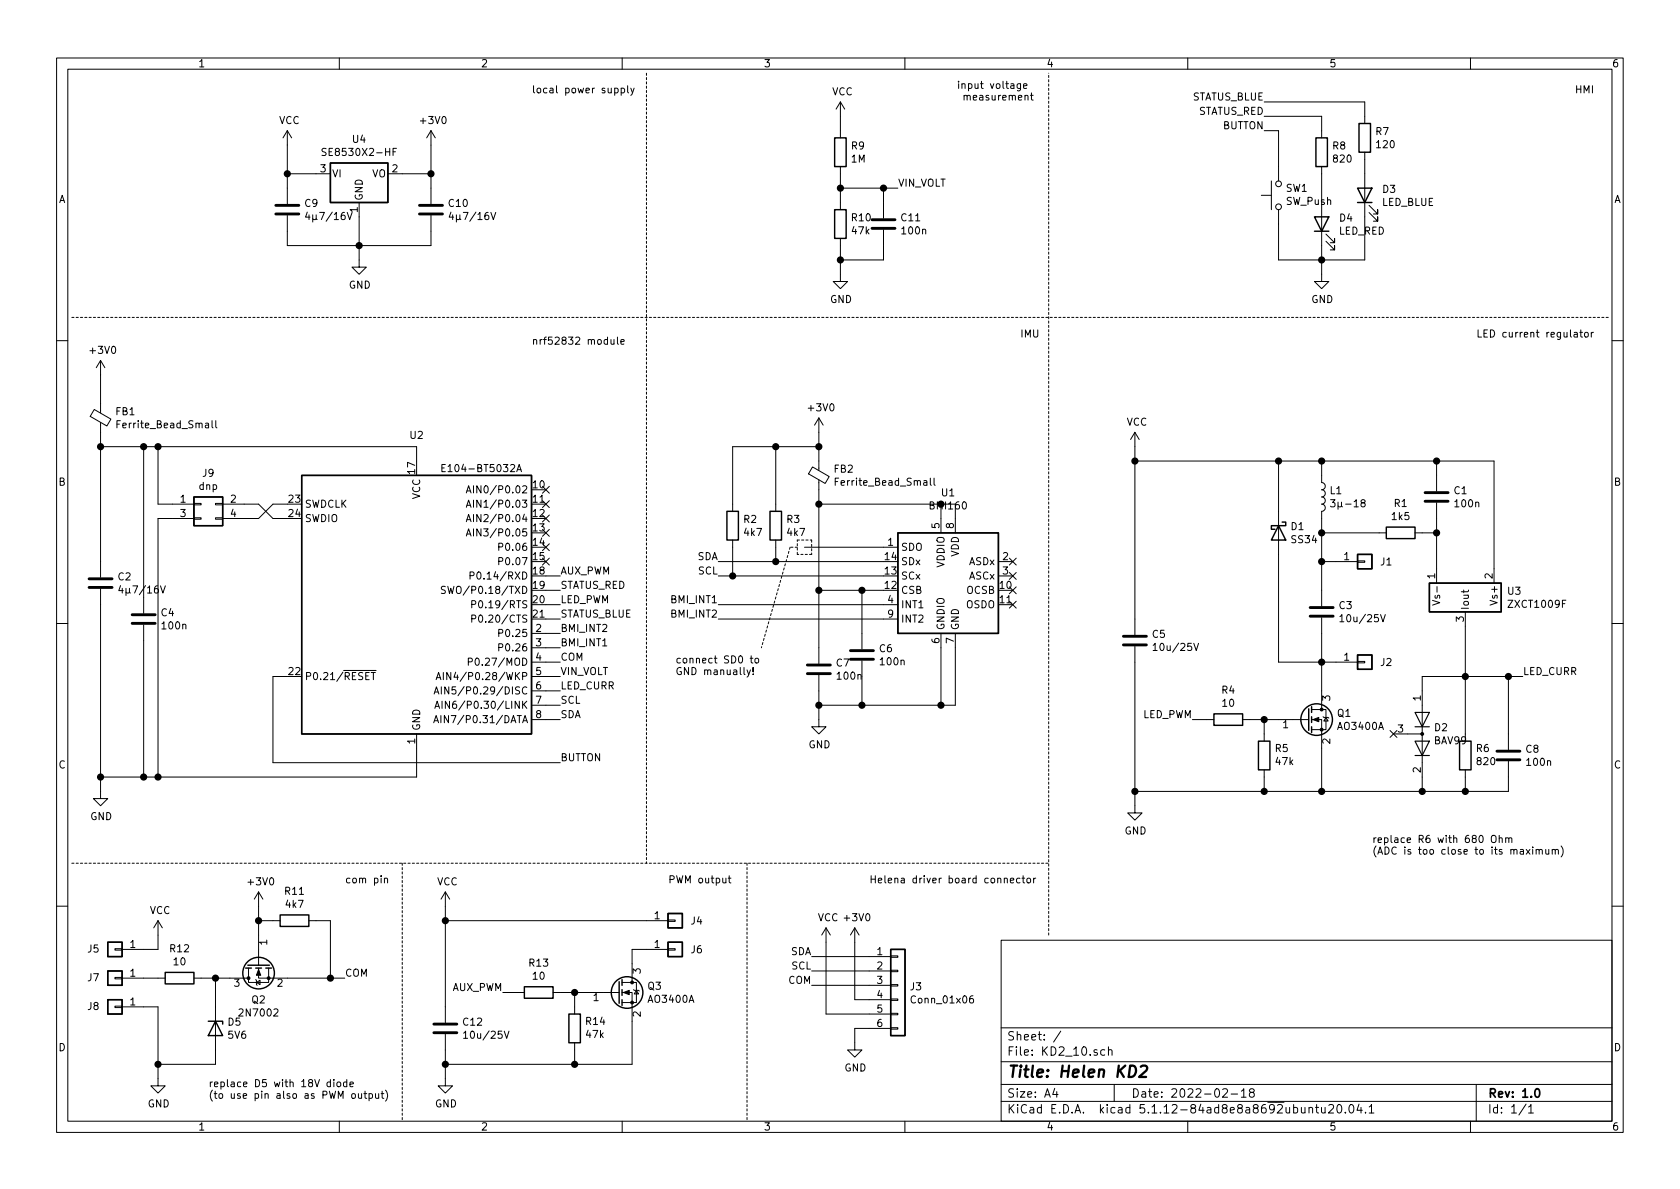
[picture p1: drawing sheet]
EESchema Schematic File Version 4
EELAYER 30 0
EELAYER END
$Descr A4 11693 8268
encoding utf-8
Sheet 1 1
Title "Helen KD2"
Date "2022-02-18"
Rev "1.0"
Comp ""
Comment1 ""
Comment2 ""
Comment3 ""
Comment4 ""
$EndDescr
$Comp
L Sensor_Motion:BMI160 U1
U 1 1
P 6650 4000
F 0 "U1" H 6600 4581 50  0000 C CNN
F 1 "BMI160" H 6600 4490 50  0000 C CNN
F 2 "Package_LGA:Bosch_LGA-14_3x2.5mm_P0.5mm" H 6650 4000 50  0001 C CNN
F 3 "https://ae-bst.resource.bosch.com/media/_tech/media/datasheets/BST-BMI160-DS000.pdf" H 5950 4850 50  0001 C CNN
F 4 "LGA-14" H 6650 4000 50  0001 C CNN "JLC"
F 5 "C94021" H 6650 4000 50  0001 C CNN "LCSC"
	1    6650 4000
	1    0    0    -1  
$EndComp
$Comp
L Switch:SW_Push SW1
U 1 1
P 8900 1350
F 0 "SW1" V 8946 1302 50  0000 R CNN
F 1 "SW_Push" V 8855 1302 50  0000 R CNN
F 2 "rt_button:JTP-1138EM" H 8900 1550 50  0001 C CNN
F 3 "~" H 8900 1550 50  0001 C CNN
F 4 "TASTER 9316" H 8900 1350 50  0001 C CNN "Reichelt"
F 5 "SMD-4_6.0x6.0x4.5P" H 8900 1350 50  0001 C CNN "JLC"
F 6 "C381064" H 8900 1350 50  0001 C CNN "LCSC"
	1    8900 1350
	0    -1   -1   0   
$EndComp
$Comp
L Regulator_Linear:MCP1703A-3302_SOT23 U4
U 1 1
P 2500 1200
F 0 "U4" H 2500 1442 50  0000 C CNN
F 1 "SE8530X2-HF" H 2500 1351 50  0000 C CNN
F 2 "drv:SOT-23_MCP1703" H 2500 1400 50  0001 C CNN
F 3 "http://ww1.microchip.com/downloads/en/DeviceDoc/20005122B.pdf" H 2500 1150 50  0001 C CNN
F 4 "MCP 1703T-3302E" H 2500 1200 50  0001 C CNN "Reichelt"
F 5 "SOT-23-3" H 2500 1200 50  0001 C CNN "JLC"
F 6 "C115014" H 2500 1200 50  0001 C CNN "LCSC"
	1    2500 1200
	1    0    0    -1  
$EndComp
$Comp
L Device:C C9
U 1 1
P 2000 1450
F 0 "C9" H 2115 1496 50  0000 L CNN
F 1 "4µ7/16V" H 2115 1405 50  0000 L CNN
F 2 "Capacitor_SMD:C_0603_1608Metric" H 2038 1300 50  0001 C CNN
F 3 "~" H 2000 1450 50  0001 C CNN
F 4 "0603" H 2000 1450 50  0001 C CNN "JLC"
F 5 "C19666" H 2000 1450 50  0001 C CNN "LCSC"
F 6 "X5R-G0603 2,2/16" H 2000 1450 50  0001 C CNN "Reichelt"
	1    2000 1450
	1    0    0    -1  
$EndComp
$Comp
L Device:C C10
U 1 1
P 3000 1450
F 0 "C10" H 3115 1496 50  0000 L CNN
F 1 "4µ7/16V" H 3115 1405 50  0000 L CNN
F 2 "Capacitor_SMD:C_0603_1608Metric" H 3038 1300 50  0001 C CNN
F 3 "~" H 3000 1450 50  0001 C CNN
F 4 "0603" H 3000 1450 50  0001 C CNN "JLC"
F 5 "C19666" H 3000 1450 50  0001 C CNN "LCSC"
F 6 "X5R-G0603 2,2/16" H 3000 1450 50  0001 C CNN "Reichelt"
	1    3000 1450
	1    0    0    -1  
$EndComp
$Comp
L power:GND #PWR011
U 1 1
P 2500 1800
F 0 "#PWR011" H 2500 1550 50  0001 C CNN
F 1 "GND" H 2505 1627 50  0000 C CNN
F 2 "" H 2500 1800 50  0001 C CNN
F 3 "" H 2500 1800 50  0001 C CNN
	1    2500 1800
	1    0    0    -1  
$EndComp
Wire Wire Line
	2200 1200 2000 1200
Wire Wire Line
	2000 1200 2000 1300
Wire Wire Line
	2000 1600 2000 1700
Wire Wire Line
	2000 1700 2500 1700
Wire Wire Line
	2500 1700 2500 1500
Wire Wire Line
	2500 1800 2500 1700
Connection ~ 2500 1700
Wire Wire Line
	2500 1700 3000 1700
Wire Wire Line
	3000 1700 3000 1600
Wire Wire Line
	3000 1200 2800 1200
Wire Wire Line
	3000 1300 3000 1200
$Comp
L power:VCC #PWR08
U 1 1
P 2000 1000
F 0 "#PWR08" H 2000 850 50  0001 C CNN
F 1 "VCC" H 2015 1173 50  0000 C CNN
F 2 "" H 2000 1000 50  0001 C CNN
F 3 "" H 2000 1000 50  0001 C CNN
	1    2000 1000
	1    0    0    -1  
$EndComp
$Comp
L power:+3V0 #PWR09
U 1 1
P 3000 1000
F 0 "#PWR09" H 3000 850 50  0001 C CNN
F 1 "+3V0" H 3015 1173 50  0000 C CNN
F 2 "" H 3000 1000 50  0001 C CNN
F 3 "" H 3000 1000 50  0001 C CNN
	1    3000 1000
	1    0    0    -1  
$EndComp
Wire Wire Line
	3000 1000 3000 1200
Connection ~ 3000 1200
Wire Wire Line
	2000 1000 2000 1200
Connection ~ 2000 1200
$Comp
L power:GND #PWR05
U 1 1
P 700 5500
F 0 "#PWR05" H 700 5250 50  0001 C CNN
F 1 "GND" H 705 5327 50  0000 C CNN
F 2 "" H 700 5500 50  0001 C CNN
F 3 "" H 700 5500 50  0001 C CNN
	1    700  5500
	1    0    0    -1  
$EndComp
$Comp
L Device:C C2
U 1 1
P 700 4050
F 0 "C2" H 815 4096 50  0000 L CNN
F 1 "4µ7/16V" H 815 4005 50  0000 L CNN
F 2 "Capacitor_SMD:C_0603_1608Metric" H 738 3900 50  0001 C CNN
F 3 "~" H 700 4050 50  0001 C CNN
F 4 "0603" H 700 4050 50  0001 C CNN "JLC"
F 5 "C19666" H 700 4050 50  0001 C CNN "LCSC"
F 6 "X5R-G0603 2,2/16" H 700 4050 50  0001 C CNN "Reichelt"
	1    700  4050
	1    0    0    -1  
$EndComp
$Comp
L Device:C C4
U 1 1
P 1000 4300
F 0 "C4" H 1115 4346 50  0000 L CNN
F 1 "100n" H 1115 4255 50  0000 L CNN
F 2 "Capacitor_SMD:C_0603_1608Metric" H 1038 4150 50  0001 C CNN
F 3 "~" H 1000 4300 50  0001 C CNN
F 4 "0603" H 1000 4300 50  0001 C CNN "JLC"
F 5 "C14663" H 1000 4300 50  0001 C CNN "LCSC"
F 6 "X7R-G0603 100N" H 1000 4300 50  0001 C CNN "Reichelt"
	1    1000 4300
	1    0    0    -1  
$EndComp
$Comp
L Device:C C7
U 1 1
P 5700 4650
F 0 "C7" H 5815 4696 50  0000 L CNN
F 1 "100n" H 5815 4605 50  0000 L CNN
F 2 "Capacitor_SMD:C_0603_1608Metric" H 5738 4500 50  0001 C CNN
F 3 "~" H 5700 4650 50  0001 C CNN
F 4 "0603" H 5700 4650 50  0001 C CNN "JLC"
F 5 "C14663" H 5700 4650 50  0001 C CNN "LCSC"
F 6 "X7R-G0603 100N" H 5700 4650 50  0001 C CNN "Reichelt"
	1    5700 4650
	1    0    0    -1  
$EndComp
NoConn ~ 7050 3900
NoConn ~ 7050 4000
NoConn ~ 7050 4100
NoConn ~ 7050 4200
Wire Wire Line
	6550 3600 6550 3500
Wire Wire Line
	6550 3500 5700 3500
Wire Wire Line
	5700 3500 5700 4100
Wire Wire Line
	5700 4100 6000 4100
Wire Wire Line
	6550 3500 6650 3500
Wire Wire Line
	6650 3500 6650 3600
Connection ~ 6550 3500
Wire Wire Line
	6150 3800 5600 3800
Wire Wire Line
	5700 4800 5700 4900
Wire Wire Line
	5700 4900 6000 4900
Wire Wire Line
	6550 4500 6550 4900
Wire Wire Line
	6650 4500 6650 4900
Wire Wire Line
	6650 4900 6550 4900
Connection ~ 6550 4900
Wire Wire Line
	5700 4100 5700 4500
Connection ~ 5700 4100
$Comp
L power:GND #PWR04
U 1 1
P 5700 5000
F 0 "#PWR04" H 5700 4750 50  0001 C CNN
F 1 "GND" H 5705 4827 50  0000 C CNN
F 2 "" H 5700 5000 50  0001 C CNN
F 3 "" H 5700 5000 50  0001 C CNN
	1    5700 5000
	1    0    0    -1  
$EndComp
Wire Wire Line
	5700 4900 5700 5000
Connection ~ 5700 4900
Wire Wire Line
	5700 3000 5700 3100
Connection ~ 5700 3500
$Comp
L Device:LED D4
U 1 1
P 9200 1550
F 0 "D4" V 9239 1432 50  0000 R CNN
F 1 "LED_RED" V 9148 1432 50  0000 R CNN
F 2 "LED_SMD:LED_0603_1608Metric" H 9200 1550 50  0001 C CNN
F 3 "~" H 9200 1550 50  0001 C CNN
F 4 "LED_0603" H 9200 1550 50  0001 C CNN "JLC"
F 5 "C2286" H 9200 1550 50  0001 C CNN "LCSC"
F 6 "LED EL 0603 RT" H 9200 1550 50  0001 C CNN "Reichelt"
	1    9200 1550
	0    -1   -1   0   
$EndComp
$Comp
L Device:LED D3
U 1 1
P 9500 1350
F 0 "D3" V 9539 1232 50  0000 R CNN
F 1 "LED_BLUE" V 9448 1232 50  0000 R CNN
F 2 "LED_SMD:LED_0603_1608Metric" H 9500 1350 50  0001 C CNN
F 3 "~" H 9500 1350 50  0001 C CNN
F 4 "LED_0603" H 9500 1350 50  0001 C CNN "JLC"
F 5 "C72041" H 9500 1350 50  0001 C CNN "LCSC"
F 6 "LED EL 0603 BL" H 9500 1350 50  0001 C CNN "Reichelt"
	1    9500 1350
	0    -1   -1   0   
$EndComp
$Comp
L Device:R R8
U 1 1
P 9200 1050
F 0 "R8" H 9270 1096 50  0000 L CNN
F 1 "820" H 9270 1005 50  0000 L CNN
F 2 "Resistor_SMD:R_0603_1608Metric" V 9130 1050 50  0001 C CNN
F 3 "~" H 9200 1050 50  0001 C CNN
F 4 "SMD-0603 820" H 9200 1050 50  0001 C CNN "Reichelt"
F 5 "0603" H 9200 1050 50  0001 C CNN "JLC"
F 6 "C23253" H 9200 1050 50  0001 C CNN "LCSC"
	1    9200 1050
	1    0    0    -1  
$EndComp
$Comp
L Device:R R7
U 1 1
P 9500 950
F 0 "R7" H 9570 996 50  0000 L CNN
F 1 "120" H 9570 905 50  0000 L CNN
F 2 "Resistor_SMD:R_0603_1608Metric" V 9430 950 50  0001 C CNN
F 3 "~" H 9500 950 50  0001 C CNN
F 4 "SMD-0603 120" H 9500 950 50  0001 C CNN "Reichelt"
F 5 "0603" H 9500 950 50  0001 C CNN "JLC"
F 6 "C22787" H 9500 950 50  0001 C CNN "LCSC"
	1    9500 950 
	1    0    0    -1  
$EndComp
$Comp
L Device:Ferrite_Bead_Small FB1
U 1 1
P 700 2900
F 0 "FB1" H 800 2946 50  0000 L CNN
F 1 "Ferrite_Bead_Small" H 800 2855 50  0000 L CNN
F 2 "Inductor_SMD:L_0603_1608Metric" V 630 2900 50  0001 C CNN
F 3 "~" H 700 2900 50  0001 C CNN
F 4 "0603" H 700 2900 50  0001 C CNN "JLC"
F 5 "C1002" H 700 2900 50  0001 C CNN "LCSC"
F 6 "BLM18PG 471" H 700 2900 50  0001 C CNN "Reichelt"
	1    700  2900
	1    0    0    -1  
$EndComp
$Comp
L Device:Ferrite_Bead_Small FB2
U 1 1
P 5700 3300
F 0 "FB2" H 5800 3346 50  0000 L CNN
F 1 "Ferrite_Bead_Small" H 5800 3255 50  0000 L CNN
F 2 "Inductor_SMD:L_0603_1608Metric" V 5630 3300 50  0001 C CNN
F 3 "~" H 5700 3300 50  0001 C CNN
F 4 "0603" H 5700 3300 50  0001 C CNN "JLC"
F 5 "C1002" H 5700 3300 50  0001 C CNN "LCSC"
F 6 "BLM18PG 471" H 5700 3300 50  0001 C CNN "Reichelt"
	1    5700 3300
	1    0    0    -1  
$EndComp
Wire Wire Line
	5700 3400 5700 3500
$Comp
L Device:R R10
U 1 1
P 5850 1550
F 0 "R10" H 5920 1596 50  0000 L CNN
F 1 "47k" H 5920 1505 50  0000 L CNN
F 2 "Resistor_SMD:R_0603_1608Metric" V 5780 1550 50  0001 C CNN
F 3 "~" H 5850 1550 50  0001 C CNN
F 4 "SMD-0603 47K" H 5850 1550 50  0001 C CNN "Reichelt"
F 5 "0603" H 5850 1550 50  0001 C CNN "JLC"
F 6 "C25819" H 5850 1550 50  0001 C CNN "LCSC"
	1    5850 1550
	1    0    0    -1  
$EndComp
$Comp
L Device:C C11
U 1 1
P 6150 1550
F 0 "C11" H 6265 1596 50  0000 L CNN
F 1 "100n" H 6265 1505 50  0000 L CNN
F 2 "Capacitor_SMD:C_0603_1608Metric" H 6188 1400 50  0001 C CNN
F 3 "~" H 6150 1550 50  0001 C CNN
F 4 "0603" H 6150 1550 50  0001 C CNN "JLC"
F 5 "C14663" H 6150 1550 50  0001 C CNN "LCSC"
F 6 "X7R-G0603 100N" H 6150 1550 50  0001 C CNN "Reichelt"
	1    6150 1550
	1    0    0    -1  
$EndComp
$Comp
L Device:R R9
U 1 1
P 5850 1050
F 0 "R9" H 5920 1096 50  0000 L CNN
F 1 "1M" H 5920 1005 50  0000 L CNN
F 2 "Resistor_SMD:R_0603_1608Metric" V 5780 1050 50  0001 C CNN
F 3 "~" H 5850 1050 50  0001 C CNN
F 4 "SMD-0603 1,0M" H 5850 1050 50  0001 C CNN "Reichelt"
F 5 "0603" H 5850 1050 50  0001 C CNN "JLC"
F 6 "C22935" H 5850 1050 50  0001 C CNN "LCSC"
	1    5850 1050
	1    0    0    -1  
$EndComp
$Comp
L Connector_Generic:Conn_01x06 J3
U 1 1
P 6250 6850
F 0 "J3" H 6330 6842 50  0000 L CNN
F 1 "Conn_01x06" H 6330 6751 50  0000 L CNN
F 2 "Connector_PinHeader_2.00mm:PinHeader_1x06_P2.00mm_Vertical" H 6250 6850 50  0001 C CNN
F 3 "~" H 6250 6850 50  0001 C CNN
F 4 "BKL 10120732" H 6250 6850 50  0001 C CNN "Reichelt"
	1    6250 6850
	1    0    0    -1  
$EndComp
$Comp
L power:VCC #PWR010
U 1 1
P 5750 6550
F 0 "#PWR010" H 5750 6400 50  0001 C CNN
F 1 "VCC" H 5765 6723 50  0000 C CNN
F 2 "" H 5750 6550 50  0001 C CNN
F 3 "" H 5750 6550 50  0001 C CNN
	1    5750 6550
	1    0    0    -1  
$EndComp
$Comp
L power:GND #PWR014
U 1 1
P 5950 7250
F 0 "#PWR014" H 5950 7000 50  0001 C CNN
F 1 "GND" H 5955 7077 50  0000 C CNN
F 2 "" H 5950 7250 50  0001 C CNN
F 3 "" H 5950 7250 50  0001 C CNN
	1    5950 7250
	1    0    0    -1  
$EndComp
Wire Wire Line
	6050 7150 5950 7150
Wire Wire Line
	5950 7150 5950 7250
Wire Wire Line
	6050 7050 5750 7050
Wire Wire Line
	5750 7050 5750 6550
Wire Wire Line
	6050 6850 5650 6850
Wire Wire Line
	6050 6750 5650 6750
Wire Wire Line
	6050 6650 5650 6650
Text Label 5650 6650 2    50   ~ 0
SDA
Text Label 5650 6750 2    50   ~ 0
SCL
Text Label 5650 6850 2    50   ~ 0
COM
$Comp
L Device:R R3
U 1 1
P 5400 3650
F 0 "R3" H 5470 3696 50  0000 L CNN
F 1 "4k7" H 5470 3605 50  0000 L CNN
F 2 "Resistor_SMD:R_0603_1608Metric" V 5330 3650 50  0001 C CNN
F 3 "~" H 5400 3650 50  0001 C CNN
F 4 "SMD-0603 4,7K" H 5400 3650 50  0001 C CNN "Reichelt"
F 5 "0603" H 5400 3650 50  0001 C CNN "JLC"
F 6 "C23162" H 5400 3650 50  0001 C CNN "LCSC"
	1    5400 3650
	1    0    0    -1  
$EndComp
$Comp
L Device:R R2
U 1 1
P 5100 3650
F 0 "R2" H 5170 3696 50  0000 L CNN
F 1 "4k7" H 5170 3605 50  0000 L CNN
F 2 "Resistor_SMD:R_0603_1608Metric" V 5030 3650 50  0001 C CNN
F 3 "~" H 5100 3650 50  0001 C CNN
F 4 "SMD-0603 4,7K" H 5100 3650 50  0001 C CNN "Reichelt"
F 5 "0603" H 5100 3650 50  0001 C CNN "JLC"
F 6 "C23162" H 5100 3650 50  0001 C CNN "LCSC"
	1    5100 3650
	1    0    0    -1  
$EndComp
Wire Wire Line
	5700 3100 5400 3100
Wire Wire Line
	5400 3100 5400 3500
Connection ~ 5700 3100
Wire Wire Line
	5700 3100 5700 3200
Wire Wire Line
	5400 3100 5100 3100
Wire Wire Line
	5100 3100 5100 3500
Connection ~ 5400 3100
Wire Wire Line
	5400 3900 5400 3800
Wire Wire Line
	5400 3900 6150 3900
Wire Wire Line
	5400 3900 5000 3900
Connection ~ 5400 3900
Wire Wire Line
	5100 4000 5100 3800
Wire Wire Line
	5100 4000 6150 4000
Wire Wire Line
	5100 4000 5000 4000
Connection ~ 5100 4000
Text Label 5000 3900 2    50   ~ 0
SDA
Text Label 5000 4000 2    50   ~ 0
SCL
$Comp
L power:GND #PWR012
U 1 1
P 9200 1900
F 0 "#PWR012" H 9200 1650 50  0001 C CNN
F 1 "GND" H 9205 1727 50  0000 C CNN
F 2 "" H 9200 1900 50  0001 C CNN
F 3 "" H 9200 1900 50  0001 C CNN
	1    9200 1900
	1    0    0    -1  
$EndComp
$Comp
L power:GND #PWR013
U 1 1
P 5850 1900
F 0 "#PWR013" H 5850 1650 50  0001 C CNN
F 1 "GND" H 5855 1727 50  0000 C CNN
F 2 "" H 5850 1900 50  0001 C CNN
F 3 "" H 5850 1900 50  0001 C CNN
	1    5850 1900
	1    0    0    -1  
$EndComp
Wire Wire Line
	6150 1700 6150 1800
Wire Wire Line
	6150 1800 5850 1800
Wire Wire Line
	5850 1800 5850 1700
Wire Wire Line
	5850 1800 5850 1900
Connection ~ 5850 1800
Wire Wire Line
	6150 1400 6150 1300
Wire Wire Line
	6150 1300 5850 1300
Wire Wire Line
	5850 1300 5850 1400
Wire Wire Line
	5850 1200 5850 1300
Connection ~ 5850 1300
Wire Wire Line
	9200 1200 9200 1400
Wire Wire Line
	9200 1700 9200 1800
Wire Wire Line
	9200 1800 9500 1800
Wire Wire Line
	9500 1800 9500 1500
Wire Wire Line
	9500 1200 9500 1100
Connection ~ 9200 1800
Wire Wire Line
	9200 1800 9200 1900
Wire Wire Line
	9200 1800 8900 1800
Wire Wire Line
	8900 1800 8900 1550
Wire Wire Line
	8900 1150 8900 900 
Wire Wire Line
	8900 900  8800 900 
Wire Wire Line
	9200 900  9200 800 
Wire Wire Line
	9200 800  8800 800 
Wire Wire Line
	9500 800  9500 700 
Wire Wire Line
	9500 700  8800 700 
$Comp
L power:VCC #PWR07
U 1 1
P 5850 800
F 0 "#PWR07" H 5850 650 50  0001 C CNN
F 1 "VCC" H 5865 973 50  0000 C CNN
F 2 "" H 5850 800 50  0001 C CNN
F 3 "" H 5850 800 50  0001 C CNN
	1    5850 800 
	1    0    0    -1  
$EndComp
Wire Wire Line
	5850 800  5850 900 
$Comp
L Connector_Generic:Conn_01x01 J5
U 1 1
P 800 6600
F 0 "J5" H 950 6600 50  0000 C CNN
F 1 "Conn_01x01" H 718 6466 50  0001 C CNN
F 2 "rt_pins:1,5x3mm_SMD" H 800 6600 50  0001 C CNN
F 3 "~" H 800 6600 50  0001 C CNN
	1    800  6600
	-1   0    0    1   
$EndComp
$Comp
L Connector_Generic:Conn_01x01 J7
U 1 1
P 800 6800
F 0 "J7" H 950 6800 50  0000 C CNN
F 1 "Conn_01x01" H 718 6666 50  0001 C CNN
F 2 "rt_pins:1,5x3mm_SMD" H 800 6800 50  0001 C CNN
F 3 "~" H 800 6800 50  0001 C CNN
	1    800  6800
	-1   0    0    1   
$EndComp
$Comp
L Connector_Generic:Conn_01x01 J8
U 1 1
P 800 7000
F 0 "J8" H 950 7000 50  0000 C CNN
F 1 "Conn_01x01" H 718 6866 50  0001 C CNN
F 2 "rt_pins:1,5x3mm_SMD" H 800 7000 50  0001 C CNN
F 3 "~" H 800 7000 50  0001 C CNN
	1    800  7000
	-1   0    0    1   
$EndComp
$Comp
L power:VCC #PWR017
U 1 1
P 1100 6500
F 0 "#PWR017" H 1100 6350 50  0001 C CNN
F 1 "VCC" H 1115 6673 50  0000 C CNN
F 2 "" H 1100 6500 50  0001 C CNN
F 3 "" H 1100 6500 50  0001 C CNN
	1    1100 6500
	1    0    0    -1  
$EndComp
$Comp
L power:GND #PWR018
U 1 1
P 1100 7500
F 0 "#PWR018" H 1100 7250 50  0001 C CNN
F 1 "GND" H 1105 7327 50  0000 C CNN
F 2 "" H 1100 7500 50  0001 C CNN
F 3 "" H 1100 7500 50  0001 C CNN
	1    1100 7500
	1    0    0    -1  
$EndComp
$Comp
L Device:R R12
U 1 1
P 1250 6800
F 0 "R12" V 1043 6800 50  0000 C CNN
F 1 "10" V 1134 6800 50  0000 C CNN
F 2 "Resistor_SMD:R_0603_1608Metric" V 1180 6800 50  0001 C CNN
F 3 "~" H 1250 6800 50  0001 C CNN
F 4 "SMD-0603 10" H 1250 6800 50  0001 C CNN "Reichelt"
F 5 "0603" H 1250 6800 50  0001 C CNN "JLC"
F 6 "C22859" H 1250 6800 50  0001 C CNN "LCSC"
	1    1250 6800
	0    1    1    0   
$EndComp
$Comp
L Device:D_Zener D5
U 1 1
P 1500 7150
F 0 "D5" V 1454 7230 50  0000 L CNN
F 1 "5V6" V 1545 7230 50  0000 L CNN
F 2 "Diode_SMD:D_SOT-23_ANK" H 1500 7150 50  0001 C CNN
F 3 "~" H 1500 7150 50  0001 C CNN
F 4 "SOT-23-3" H 1500 7150 50  0001 C CNN "JLC"
F 5 "C841166" H 1500 7150 50  0001 C CNN "LCSC"
F 6 "SMD ZD 18" H 1500 7150 50  0001 C CNN "Reichelt"
	1    1500 7150
	0    1    1    0   
$EndComp
$Comp
L Device:Q_NMOS_GSD Q2
U 1 1
P 1800 6700
F 0 "Q2" V 2049 6700 50  0000 C CNN
F 1 "2N7002" V 2140 6700 50  0000 C CNN
F 2 "Package_TO_SOT_SMD:SOT-23" H 2000 6800 50  0001 C CNN
F 3 "~" H 1800 6700 50  0001 C CNN
F 4 "2N 7002 SMD" H 1800 6700 50  0001 C CNN "Reichelt"
F 5 "SOT-23-3" H 1800 6700 50  0001 C CNN "JLC"
F 6 "C8545" H 1800 6700 50  0001 C CNN "LCSC"
	1    1800 6700
	0    -1   1    0   
$EndComp
$Comp
L Device:R R11
U 1 1
P 2050 6400
F 0 "R11" V 1843 6400 50  0000 C CNN
F 1 "4k7" V 1934 6400 50  0000 C CNN
F 2 "Resistor_SMD:R_0603_1608Metric" V 1980 6400 50  0001 C CNN
F 3 "~" H 2050 6400 50  0001 C CNN
F 4 "SMD-0603 4,7K" H 2050 6400 50  0001 C CNN "Reichelt"
F 5 "0603" H 2050 6400 50  0001 C CNN "JLC"
F 6 "C23162" H 2050 6400 50  0001 C CNN "LCSC"
	1    2050 6400
	0    1    1    0   
$EndComp
Wire Wire Line
	1000 7000 1100 7000
Wire Wire Line
	1100 7000 1100 7400
Wire Wire Line
	1100 7400 1500 7400
Wire Wire Line
	1500 7400 1500 7300
Connection ~ 1100 7400
Wire Wire Line
	1100 7400 1100 7500
Wire Wire Line
	1000 6800 1100 6800
Wire Wire Line
	1400 6800 1500 6800
Wire Wire Line
	1800 6300 1800 6400
Wire Wire Line
	1800 6400 1900 6400
Wire Wire Line
	2300 6400 2300 6800
Wire Wire Line
	2300 6800 2000 6800
Wire Wire Line
	2200 6400 2300 6400
Connection ~ 1800 6400
Wire Wire Line
	1800 6400 1800 6500
Wire Wire Line
	2300 6800 2400 6800
Connection ~ 2300 6800
Wire Wire Line
	1000 6600 1100 6600
Wire Wire Line
	1100 6600 1100 6500
Text Label 2400 6800 0    50   ~ 0
COM
Wire Wire Line
	1500 6800 1500 7000
Connection ~ 1500 6800
Wire Wire Line
	1500 6800 1600 6800
$Comp
L Device:R R4
U 1 1
P 8550 5000
F 0 "R4" V 8343 5000 50  0000 C CNN
F 1 "10" V 8434 5000 50  0000 C CNN
F 2 "Resistor_SMD:R_0603_1608Metric" V 8480 5000 50  0001 C CNN
F 3 "~" H 8550 5000 50  0001 C CNN
F 4 "SMD-0603 10" H 8550 5000 50  0001 C CNN "Reichelt"
F 5 "0603" H 8550 5000 50  0001 C CNN "JLC"
F 6 "C22859" H 8550 5000 50  0001 C CNN "LCSC"
	1    8550 5000
	0    1    1    0   
$EndComp
$Comp
L Device:R R5
U 1 1
P 8800 5250
F 0 "R5" H 8730 5204 50  0000 R CNN
F 1 "47k" H 8730 5295 50  0000 R CNN
F 2 "Resistor_SMD:R_0603_1608Metric" V 8730 5250 50  0001 C CNN
F 3 "~" H 8800 5250 50  0001 C CNN
F 4 "SMD-0603 47K" H 8800 5250 50  0001 C CNN "Reichelt"
F 5 "0603" H 8800 5250 50  0001 C CNN "JLC"
F 6 "C25819" H 8800 5250 50  0001 C CNN "LCSC"
	1    8800 5250
	-1   0    0    1   
$EndComp
$Comp
L Device:Q_NMOS_GSD Q1
U 1 1
P 9100 5000
F 0 "Q1" H 9304 5046 50  0000 L CNN
F 1 "AO3400A" H 9304 4955 50  0000 L CNN
F 2 "drv:SOT-23_AO3400A" H 9300 5100 50  0001 C CNN
F 3 "~" H 9100 5000 50  0001 C CNN
F 4 "IRLML 0030" H 9100 5000 50  0001 C CNN "Reichelt"
F 5 "SOT-23-3L" H 9100 5000 50  0001 C CNN "JLC"
F 6 "C20917" H 9100 5000 50  0001 C CNN "LCSC"
	1    9100 5000
	1    0    0    -1  
$EndComp
$Comp
L Device:L L1
U 1 1
P 9200 3450
F 0 "L1" H 9253 3496 50  0000 L CNN
F 1 "3µ-18" H 9253 3405 50  0000 L CNN
F 2 "rt_chokes:Choke_SMD_Fastron_242418_FPS" H 9200 3450 50  0001 C CNN
F 3 "~" H 9200 3450 50  0001 C CNN
F 4 "IND-SMD" H 9200 3450 50  0001 C CNN "JLC"
F 5 "C83456" H 9200 3450 50  0001 C CNN "LCSC"
F 6 "L-242418FPS 3,0µ" H 9200 3450 50  0001 C CNN "Reichelt"
	1    9200 3450
	1    0    0    -1  
$EndComp
$Comp
L Device:C C3
U 1 1
P 9200 4250
F 0 "C3" H 9315 4296 50  0000 L CNN
F 1 "10u/25V" H 9315 4205 50  0000 L CNN
F 2 "Capacitor_SMD:C_0805_2012Metric" H 9238 4100 50  0001 C CNN
F 3 "~" H 9200 4250 50  0001 C CNN
F 4 "0805" H 9200 4250 50  0001 C CNN "JLC"
F 5 "C15850" H 9200 4250 50  0001 C CNN "LCSC"
F 6 "X5R-G0805 10/16" H 9200 4250 50  0001 C CNN "Reichelt"
	1    9200 4250
	1    0    0    -1  
$EndComp
$Comp
L Device:D_Schottky D1
U 1 1
P 8900 3700
F 0 "D1" V 8854 3780 50  0000 L CNN
F 1 "SS34" V 8945 3780 50  0000 L CNN
F 2 "Diode_SMD:D_SMA" H 8900 3700 50  0001 C CNN
F 3 "~" H 8900 3700 50  0001 C CNN
F 4 "SMA,DO-214AC" H 8900 3700 50  0001 C CNN "JLC"
F 5 "C8678" H 8900 3700 50  0001 C CNN "LCSC"
F 6 "SK 34SMA DIO" H 8900 3700 50  0001 C CNN "Reichelt"
	1    8900 3700
	0    1    1    0   
$EndComp
$Comp
L Device:C C5
U 1 1
P 7900 4450
F 0 "C5" H 8015 4496 50  0000 L CNN
F 1 "10u/25V" H 8015 4405 50  0000 L CNN
F 2 "Capacitor_SMD:C_0805_2012Metric" H 7938 4300 50  0001 C CNN
F 3 "~" H 7900 4450 50  0001 C CNN
F 4 "0805" H 7900 4450 50  0001 C CNN "JLC"
F 5 "C15850" H 7900 4450 50  0001 C CNN "LCSC"
F 6 "X5R-G0805 10/16" H 7900 4450 50  0001 C CNN "Reichelt"
	1    7900 4450
	1    0    0    -1  
$EndComp
Wire Wire Line
	8800 5400 8800 5500
Wire Wire Line
	8800 5500 7900 5500
Wire Wire Line
	7900 5500 7900 4600
Wire Wire Line
	7900 3200 8900 3200
Wire Wire Line
	9200 3200 9200 3300
Wire Wire Line
	9200 5500 8800 5500
Wire Wire Line
	8800 5000 8900 5000
Wire Wire Line
	8800 5100 8800 5000
Wire Wire Line
	9200 3600 9200 3700
Wire Wire Line
	9200 4400 9200 4600
Wire Wire Line
	7900 4300 7900 3200
Connection ~ 8800 5500
Wire Wire Line
	9200 5200 9200 5500
Wire Wire Line
	8800 5000 8700 5000
Connection ~ 8800 5000
Wire Wire Line
	8400 5000 8300 5000
Wire Wire Line
	9200 4600 8900 4600
Wire Wire Line
	8900 4600 8900 3850
Connection ~ 9200 4600
Wire Wire Line
	9200 4600 9200 4800
Wire Wire Line
	8900 3550 8900 3200
Connection ~ 8900 3200
Wire Wire Line
	8900 3200 9200 3200
$Comp
L Device:R R1
U 1 1
P 9750 3700
F 0 "R1" V 9543 3700 50  0000 C CNN
F 1 "1k5" V 9634 3700 50  0000 C CNN
F 2 "Resistor_SMD:R_0603_1608Metric" V 9680 3700 50  0001 C CNN
F 3 "~" H 9750 3700 50  0001 C CNN
F 4 "SMD-0603 1,5K" H 9750 3700 50  0001 C CNN "Reichelt"
F 5 "0603" H 9750 3700 50  0001 C CNN "JLC"
F 6 "C22843" H 9750 3700 50  0001 C CNN "LCSC"
	1    9750 3700
	0    1    1    0   
$EndComp
$Comp
L Device:C C1
U 1 1
P 10000 3450
F 0 "C1" H 10115 3496 50  0000 L CNN
F 1 "100n" H 10115 3405 50  0000 L CNN
F 2 "Capacitor_SMD:C_0603_1608Metric" H 10038 3300 50  0001 C CNN
F 3 "~" H 10000 3450 50  0001 C CNN
F 4 "0603" H 10000 3450 50  0001 C CNN "JLC"
F 5 "C14663" H 10000 3450 50  0001 C CNN "LCSC"
F 6 "X7R-G0603 100N" H 10000 3450 50  0001 C CNN "Reichelt"
	1    10000 3450
	1    0    0    -1  
$EndComp
Wire Wire Line
	9600 3700 9200 3700
Connection ~ 9200 3700
Wire Wire Line
	9200 3700 9200 3900
Wire Wire Line
	9200 3200 10000 3200
Connection ~ 9200 3200
Wire Wire Line
	10000 3200 10000 3300
Wire Wire Line
	10000 3700 9900 3700
Wire Wire Line
	10000 3600 10000 3700
Connection ~ 10000 3200
$Comp
L power:VCC #PWR02
U 1 1
P 7900 3100
F 0 "#PWR02" H 7900 2950 50  0001 C CNN
F 1 "VCC" H 7915 3273 50  0000 C CNN
F 2 "" H 7900 3100 50  0001 C CNN
F 3 "" H 7900 3100 50  0001 C CNN
	1    7900 3100
	1    0    0    -1  
$EndComp
$Comp
L power:GND #PWR06
U 1 1
P 7900 5600
F 0 "#PWR06" H 7900 5350 50  0001 C CNN
F 1 "GND" H 7905 5427 50  0000 C CNN
F 2 "" H 7900 5600 50  0001 C CNN
F 3 "" H 7900 5600 50  0001 C CNN
	1    7900 5600
	1    0    0    -1  
$EndComp
Wire Wire Line
	7900 5500 7900 5600
Connection ~ 7900 5500
Wire Wire Line
	7900 3100 7900 3200
Connection ~ 7900 3200
$Comp
L Amplifier_Current:ZXCT1009F U3
U 1 1
P 10200 4150
F 0 "U3" H 9912 4196 50  0000 R CNN
F 1 "ZXCT1009F" H 9912 4105 50  0000 R CNN
F 2 "Package_TO_SOT_SMD:SOT-23" H 10200 4150 50  0001 C CNN
F 3 "https://www.diodes.com/assets/Datasheets/ZXCT1009.pdf" H 10150 4150 50  0001 C CNN
F 4 "ZXCT 1009FTA" H 10200 4150 50  0001 C CNN "Reichelt"
F 5 "SOT-23-3" H 10200 4150 50  0001 C CNN "JLC"
F 6 "C83670" H 10200 4150 50  0001 C CNN "LCSC"
	1    10200 4150
	-1   0    0    -1  
$EndComp
Wire Wire Line
	10000 3700 10000 3950
Connection ~ 10000 3700
Wire Wire Line
	10400 3200 10400 3950
Wire Wire Line
	10000 3200 10400 3200
$Comp
L Device:R R6
U 1 1
P 10200 5250
F 0 "R6" H 10130 5204 50  0000 R CNN
F 1 "820" H 10130 5295 50  0000 R CNN
F 2 "Resistor_SMD:R_0603_1608Metric" V 10130 5250 50  0001 C CNN
F 3 "~" H 10200 5250 50  0001 C CNN
F 4 "SMD-0603 820" H 10200 5250 50  0001 C CNN "Reichelt"
F 5 "0603" H 10200 5250 50  0001 C CNN "JLC"
F 6 "C23253" H 10200 5250 50  0001 C CNN "LCSC"
	1    10200 5250
	-1   0    0    1   
$EndComp
$Comp
L Device:C C8
U 1 1
P 10500 5250
F 0 "C8" H 10615 5296 50  0000 L CNN
F 1 "100n" H 10615 5205 50  0000 L CNN
F 2 "Capacitor_SMD:C_0603_1608Metric" H 10538 5100 50  0001 C CNN
F 3 "~" H 10500 5250 50  0001 C CNN
F 4 "0603" H 10500 5250 50  0001 C CNN "JLC"
F 5 "C14663" H 10500 5250 50  0001 C CNN "LCSC"
F 6 "X7R-G0603 100N" H 10500 5250 50  0001 C CNN "Reichelt"
	1    10500 5250
	1    0    0    -1  
$EndComp
Wire Wire Line
	9200 5500 9900 5500
Wire Wire Line
	10500 5500 10500 5400
Wire Wire Line
	10500 4700 10200 4700
Wire Wire Line
	10200 4700 10200 4350
Wire Wire Line
	10500 5100 10500 4700
Connection ~ 9200 5500
Wire Wire Line
	10200 4700 10200 5100
Wire Wire Line
	10200 5400 10200 5500
Connection ~ 10200 4700
Connection ~ 10200 5500
Wire Wire Line
	10200 5500 10500 5500
Wire Wire Line
	10200 4700 9900 4700
Wire Wire Line
	9900 4700 9900 4800
Wire Wire Line
	9900 5400 9900 5500
Connection ~ 9900 5500
Wire Wire Line
	9900 5500 10200 5500
Wire Wire Line
	2900 5200 2900 5400
Wire Wire Line
	700  5400 700  4200
Wire Wire Line
	2900 3200 2900 3100
Wire Wire Line
	2900 3100 1100 3100
Wire Wire Line
	700  3100 1000 3100
Connection ~ 700  3100
Wire Wire Line
	700  3100 700  3000
Connection ~ 1000 3100
Wire Wire Line
	1000 3100 1000 4150
Wire Wire Line
	1000 4450 1000 5400
Connection ~ 1000 5400
Wire Wire Line
	1000 5400 700  5400
Wire Wire Line
	700  5400 700  5500
Connection ~ 700  5400
$Comp
L Device:C C6
U 1 1
P 6000 4550
F 0 "C6" H 6115 4596 50  0000 L CNN
F 1 "100n" H 6115 4505 50  0000 L CNN
F 2 "Capacitor_SMD:C_0603_1608Metric" H 6038 4400 50  0001 C CNN
F 3 "~" H 6000 4550 50  0001 C CNN
F 4 "0603" H 6000 4550 50  0001 C CNN "JLC"
F 5 "C14663" H 6000 4550 50  0001 C CNN "LCSC"
F 6 "X7R-G0603 100N" H 6000 4550 50  0001 C CNN "Reichelt"
	1    6000 4550
	1    0    0    -1  
$EndComp
Wire Wire Line
	6000 4900 6000 4700
Wire Wire Line
	6000 4400 6000 4100
Connection ~ 6000 4900
Wire Wire Line
	6000 4900 6550 4900
Connection ~ 6000 4100
Wire Wire Line
	6000 4100 6150 4100
$Comp
L Connector_Generic:Conn_01x01 J1
U 1 1
P 9500 3900
F 0 "J1" H 9650 3900 50  0000 C CNN
F 1 "Conn_01x01" H 9418 3766 50  0001 C CNN
F 2 "rt_pins:1,5x3mm_SMD" H 9500 3900 50  0001 C CNN
F 3 "~" H 9500 3900 50  0001 C CNN
	1    9500 3900
	1    0    0    -1  
$EndComp
$Comp
L Connector_Generic:Conn_01x01 J2
U 1 1
P 9500 4600
F 0 "J2" H 9650 4600 50  0000 C CNN
F 1 "Conn_01x01" H 9418 4466 50  0001 C CNN
F 2 "rt_pins:1,5x3mm_SMD" H 9500 4600 50  0001 C CNN
F 3 "~" H 9500 4600 50  0001 C CNN
	1    9500 4600
	1    0    0    -1  
$EndComp
Wire Wire Line
	9300 3900 9200 3900
Connection ~ 9200 3900
Wire Wire Line
	9200 3900 9200 4100
Wire Wire Line
	9300 4600 9200 4600
$Comp
L Device:C C12
U 1 1
P 3100 7150
F 0 "C12" H 3215 7196 50  0000 L CNN
F 1 "10u/25V" H 3215 7105 50  0000 L CNN
F 2 "Capacitor_SMD:C_0805_2012Metric" H 3138 7000 50  0001 C CNN
F 3 "~" H 3100 7150 50  0001 C CNN
F 4 "0805" H 3100 7150 50  0001 C CNN "JLC"
F 5 "C15850" H 3100 7150 50  0001 C CNN "LCSC"
F 6 "X5R-G0805 10/16" H 3100 7150 50  0001 C CNN "Reichelt"
	1    3100 7150
	1    0    0    -1  
$EndComp
$Comp
L Connector_Generic:Conn_01x01 J4
U 1 1
P 4700 6400
F 0 "J4" H 4850 6400 50  0000 C CNN
F 1 "Conn_01x01" H 4618 6266 50  0001 C CNN
F 2 "rt_pins:1,5x3mm_SMD" H 4700 6400 50  0001 C CNN
F 3 "~" H 4700 6400 50  0001 C CNN
	1    4700 6400
	1    0    0    -1  
$EndComp
$Comp
L Connector_Generic:Conn_01x01 J6
U 1 1
P 4700 6600
F 0 "J6" H 4850 6600 50  0000 C CNN
F 1 "Conn_01x01" H 4618 6466 50  0001 C CNN
F 2 "rt_pins:1,5x3mm_SMD" H 4700 6600 50  0001 C CNN
F 3 "~" H 4700 6600 50  0001 C CNN
	1    4700 6600
	1    0    0    -1  
$EndComp
$Comp
L Device:Q_NMOS_GSD Q3
U 1 1
P 4300 6900
F 0 "Q3" H 4504 6946 50  0000 L CNN
F 1 "AO3400A" H 4504 6855 50  0000 L CNN
F 2 "drv:SOT-23_AO3400A" H 4500 7000 50  0001 C CNN
F 3 "~" H 4300 6900 50  0001 C CNN
F 4 "SOT-23-3L" H 4300 6900 50  0001 C CNN "JLC"
F 5 "C20917" H 4300 6900 50  0001 C CNN "LCSC"
F 6 "IRLML 0030" H 4300 6900 50  0001 C CNN "Reichelt"
	1    4300 6900
	1    0    0    -1  
$EndComp
$Comp
L Device:R R14
U 1 1
P 4000 7150
F 0 "R14" H 3930 7104 50  0000 R CNN
F 1 "47k" H 3930 7195 50  0000 R CNN
F 2 "Resistor_SMD:R_0603_1608Metric" V 3930 7150 50  0001 C CNN
F 3 "~" H 4000 7150 50  0001 C CNN
F 4 "SMD-0603 47K" H 4000 7150 50  0001 C CNN "Reichelt"
F 5 "0603" H 4000 7150 50  0001 C CNN "JLC"
F 6 "C25819" H 4000 7150 50  0001 C CNN "LCSC"
	1    4000 7150
	-1   0    0    1   
$EndComp
$Comp
L Device:R R13
U 1 1
P 3750 6900
F 0 "R13" V 3543 6900 50  0000 C CNN
F 1 "10" V 3634 6900 50  0000 C CNN
F 2 "Resistor_SMD:R_0603_1608Metric" V 3680 6900 50  0001 C CNN
F 3 "~" H 3750 6900 50  0001 C CNN
F 4 "SMD-0603 10" H 3750 6900 50  0001 C CNN "Reichelt"
F 5 "0603" H 3750 6900 50  0001 C CNN "JLC"
F 6 "C22859" H 3750 6900 50  0001 C CNN "LCSC"
	1    3750 6900
	0    1    1    0   
$EndComp
$Comp
L power:VCC #PWR015
U 1 1
P 3100 6300
F 0 "#PWR015" H 3100 6150 50  0001 C CNN
F 1 "VCC" H 3115 6473 50  0000 C CNN
F 2 "" H 3100 6300 50  0001 C CNN
F 3 "" H 3100 6300 50  0001 C CNN
	1    3100 6300
	1    0    0    -1  
$EndComp
$Comp
L power:GND #PWR019
U 1 1
P 3100 7500
F 0 "#PWR019" H 3100 7250 50  0001 C CNN
F 1 "GND" H 3105 7327 50  0000 C CNN
F 2 "" H 3100 7500 50  0001 C CNN
F 3 "" H 3100 7500 50  0001 C CNN
	1    3100 7500
	1    0    0    -1  
$EndComp
Wire Wire Line
	3100 6300 3100 6400
Wire Wire Line
	3100 7300 3100 7400
Wire Wire Line
	4500 6400 3100 6400
Connection ~ 3100 6400
Wire Wire Line
	4500 6600 4400 6600
Wire Wire Line
	4400 6600 4400 6700
Wire Wire Line
	4400 7100 4400 7400
Wire Wire Line
	4400 7400 4000 7400
Connection ~ 3100 7400
Wire Wire Line
	3100 7400 3100 7500
Wire Wire Line
	3900 6900 4000 6900
Wire Wire Line
	4000 6900 4000 7000
Wire Wire Line
	4000 7300 4000 7400
Connection ~ 4000 6900
Wire Wire Line
	4000 6900 4100 6900
Connection ~ 4000 7400
Wire Wire Line
	4000 7400 3100 7400
Wire Wire Line
	3100 6400 3100 7000
Text Label 3900 5000 0    50   ~ 0
SDA
Text Label 3900 4900 0    50   ~ 0
SCL
Text Label 3900 4600 0    50   ~ 0
COM
Wire Wire Line
	5000 4200 6150 4200
Wire Wire Line
	5000 4300 6150 4300
Text Label 5000 4200 2    50   ~ 0
BMI_INT1
Text Label 5000 4300 2    50   ~ 0
BMI_INT2
Text Label 3900 4500 0    50   ~ 0
BMI_INT1
Text Label 3900 4400 0    50   ~ 0
BMI_INT2
Wire Wire Line
	10500 4700 10600 4700
Connection ~ 10500 4700
Text Label 10600 4700 0    50   ~ 0
LED_CURR
Text Label 3900 4800 0    50   ~ 0
LED_CURR
Wire Wire Line
	3900 4500 3800 4500
Wire Wire Line
	3900 4600 3800 4600
Wire Wire Line
	3900 4700 3800 4700
Wire Wire Line
	3900 4800 3800 4800
Wire Wire Line
	3900 4900 3800 4900
Wire Wire Line
	3900 5000 3800 5000
Wire Wire Line
	1000 5400 1100 5400
Text Label 3500 6900 2    50   ~ 0
AUX_PWM
Text Label 3900 4200 0    50   ~ 0
LED_PWM
Text Label 8800 900  2    50   ~ 0
BUTTON
Text Label 8800 800  2    50   ~ 0
STATUS_RED
Text Label 8800 700  2    50   ~ 0
STATUS_BLUE
Text Label 6250 1300 0    50   ~ 0
VIN_VOLT
Text Label 3900 4700 0    50   ~ 0
VIN_VOLT
Wire Wire Line
	3800 4400 3900 4400
Text Label 3900 4000 0    50   ~ 0
AUX_PWM
Text Label 3900 4100 0    50   ~ 0
STATUS_RED
Text Label 3900 5300 0    50   ~ 0
BUTTON
Text Label 3900 4300 0    50   ~ 0
STATUS_BLUE
Wire Wire Line
	3800 4000 3900 4000
Wire Wire Line
	3900 4100 3800 4100
Wire Wire Line
	3800 4200 3900 4200
Wire Wire Line
	3900 4300 3800 4300
Text Label 8300 5000 2    50   ~ 0
LED_PWM
Wire Wire Line
	700  3900 700  3100
Wire Wire Line
	1900 5300 1900 4700
Wire Wire Line
	1900 4700 2000 4700
Wire Wire Line
	1900 5300 3900 5300
NoConn ~ 3800 3900
NoConn ~ 3800 3800
NoConn ~ 3800 3700
NoConn ~ 3800 3600
NoConn ~ 3800 3500
NoConn ~ 3800 3400
Connection ~ 6150 1300
Wire Wire Line
	6150 1300 6250 1300
Wire Wire Line
	3500 6900 3600 6900
$Comp
L Diode:BAV99 D2
U 1 1
P 9900 5100
F 0 "D2" V 9854 5179 50  0000 L CNN
F 1 "BAV99" V 9945 5179 50  0000 L CNN
F 2 "Package_TO_SOT_SMD:SOT-23" H 9900 4600 50  0001 C CNN
F 3 "https://assets.nexperia.com/documents/data-sheet/BAV99_SER.pdf" H 9900 5100 50  0001 C CNN
F 4 "SOT-23-3" H 9900 5100 50  0001 C CNN "JLC"
F 5 "C2500" H 9900 5100 50  0001 C CNN "LCSC"
F 6 "BAV 99 SMD" H 9900 5100 50  0001 C CNN "Reichelt"
	1    9900 5100
	0    1    1    0   
$EndComp
NoConn ~ 9700 5100
$Comp
L power:+3V0 #PWR0101
U 1 1
P 1800 6300
F 0 "#PWR0101" H 1800 6150 50  0001 C CNN
F 1 "+3V0" H 1815 6473 50  0000 C CNN
F 2 "" H 1800 6300 50  0001 C CNN
F 3 "" H 1800 6300 50  0001 C CNN
	1    1800 6300
	1    0    0    -1  
$EndComp
$Comp
L power:+3V0 #PWR0102
U 1 1
P 700 2600
F 0 "#PWR0102" H 700 2450 50  0001 C CNN
F 1 "+3V0" H 715 2773 50  0000 C CNN
F 2 "" H 700 2600 50  0001 C CNN
F 3 "" H 700 2600 50  0001 C CNN
	1    700  2600
	1    0    0    -1  
$EndComp
$Comp
L power:+3V0 #PWR0103
U 1 1
P 5700 3000
F 0 "#PWR0103" H 5700 2850 50  0001 C CNN
F 1 "+3V0" H 5715 3173 50  0000 C CNN
F 2 "" H 5700 3000 50  0001 C CNN
F 3 "" H 5700 3000 50  0001 C CNN
	1    5700 3000
	1    0    0    -1  
$EndComp
$Comp
L Connector_Generic:Conn_02x02_Odd_Even J9
U 1 1
P 1400 3500
F 0 "J9" H 1450 3717 50  0000 C CNN
F 1 "dnp" H 1450 3626 50  0000 C CNN
F 2 "Connector_PinHeader_1.27mm:PinHeader_2x02_P1.27mm_Vertical" H 1400 3500 50  0001 C CNN
F 3 "~" H 1400 3500 50  0001 C CNN
	1    1400 3500
	1    0    0    -1  
$EndComp
Wire Wire Line
	1700 3500 1800 3500
Wire Wire Line
	1800 3500 1900 3600
Wire Wire Line
	1700 3600 1800 3600
Wire Wire Line
	1800 3600 1900 3500
Wire Wire Line
	2000 3600 1900 3600
Wire Wire Line
	2000 3500 1900 3500
Wire Wire Line
	1100 3500 1200 3500
Wire Wire Line
	1200 3600 1100 3600
Wire Wire Line
	1100 3600 1100 5400
Connection ~ 1100 5400
Wire Wire Line
	1100 5400 2900 5400
Wire Wire Line
	700  2600 700  2800
Wire Wire Line
	1100 3500 1100 3100
Connection ~ 1100 3100
Wire Wire Line
	1100 3100 1000 3100
$Comp
L rt_RF_Module:E104-BT5032A U2
U 1 1
P 2900 4200
F 0 "U2" H 2900 5381 50  0000 C CNN
F 1 "E104-BT5032A" H 3350 5150 50  0000 C CNN
F 2 "rt_modules:E104-BT5032A" H 2900 4650 50  0001 C CNN
F 3 "https://www.ebyte.com/en/pdf-down.aspx?id=1511" H 2900 4650 50  0001 C CNN
F 4 "WIRELM-SMD" H 2900 4200 50  0001 C CNN "JLC"
F 5 "C518912" H 2900 4200 50  0001 C CNN "LCSC"
	1    2900 4200
	1    0    0    -1  
$EndComp
$Comp
L power:+3V0 #PWR0104
U 1 1
P 5950 6550
F 0 "#PWR0104" H 5950 6400 50  0001 C CNN
F 1 "+3V0" H 5965 6723 50  0000 C CNN
F 2 "" H 5950 6550 50  0001 C CNN
F 3 "" H 5950 6550 50  0001 C CNN
	1    5950 6550
	1    0    0    -1  
$EndComp
Wire Wire Line
	6050 6950 5950 6950
Wire Wire Line
	5950 6950 5950 6550
Wire Notes Line
	2800 6000 2800 7800
Wire Notes Line
	5200 6000 5200 7800
Text Notes 2400 6150 0    50   ~ 0
com pin
Text Notes 4650 6150 0    50   ~ 0
PWM output
Text Notes 6050 6150 0    50   ~ 0
Helena driver board connector
Wire Notes Line
	500  6000 7300 6000
Wire Notes Line
	500  2200 11200 2200
Wire Notes Line
	4500 500  4500 6000
Wire Notes Line
	7300 6500 7300 500 
Text Notes 3700 2400 0    50   ~ 0
nrf52832 module
Text Notes 7100 2350 0    50   ~ 0
IMU
Text Notes 3700 650  0    50   ~ 0
local power supply
Text Notes 7200 700  2    50   ~ 0
input voltage \nmeasurement
Text Notes 11100 2350 2    50   ~ 0
LED current regulator
Text Notes 11100 650  2    50   ~ 0
HMI
Wire Notes Line
	5550 3750 5650 3750
Wire Notes Line
	5650 3750 5650 3850
Wire Notes Line
	5650 3850 5550 3850
Text Notes 4700 4700 0    50   ~ 0
connect SD0 to \nGND manually!
Wire Notes Line
	5550 3850 5550 3750
Wire Notes Line
	5550 3800 5500 3800
Wire Notes Line
	5500 3800 5300 4500
Text Notes 1450 7650 0    50   ~ 0
replace D5 with 18V diode\n(to use pin also as PWM output)
Text Notes 9550 5950 0    50   ~ 0
replace R6 with 680 Ohm\n(ADC is too close to its maximum)
$EndSCHEMATC
